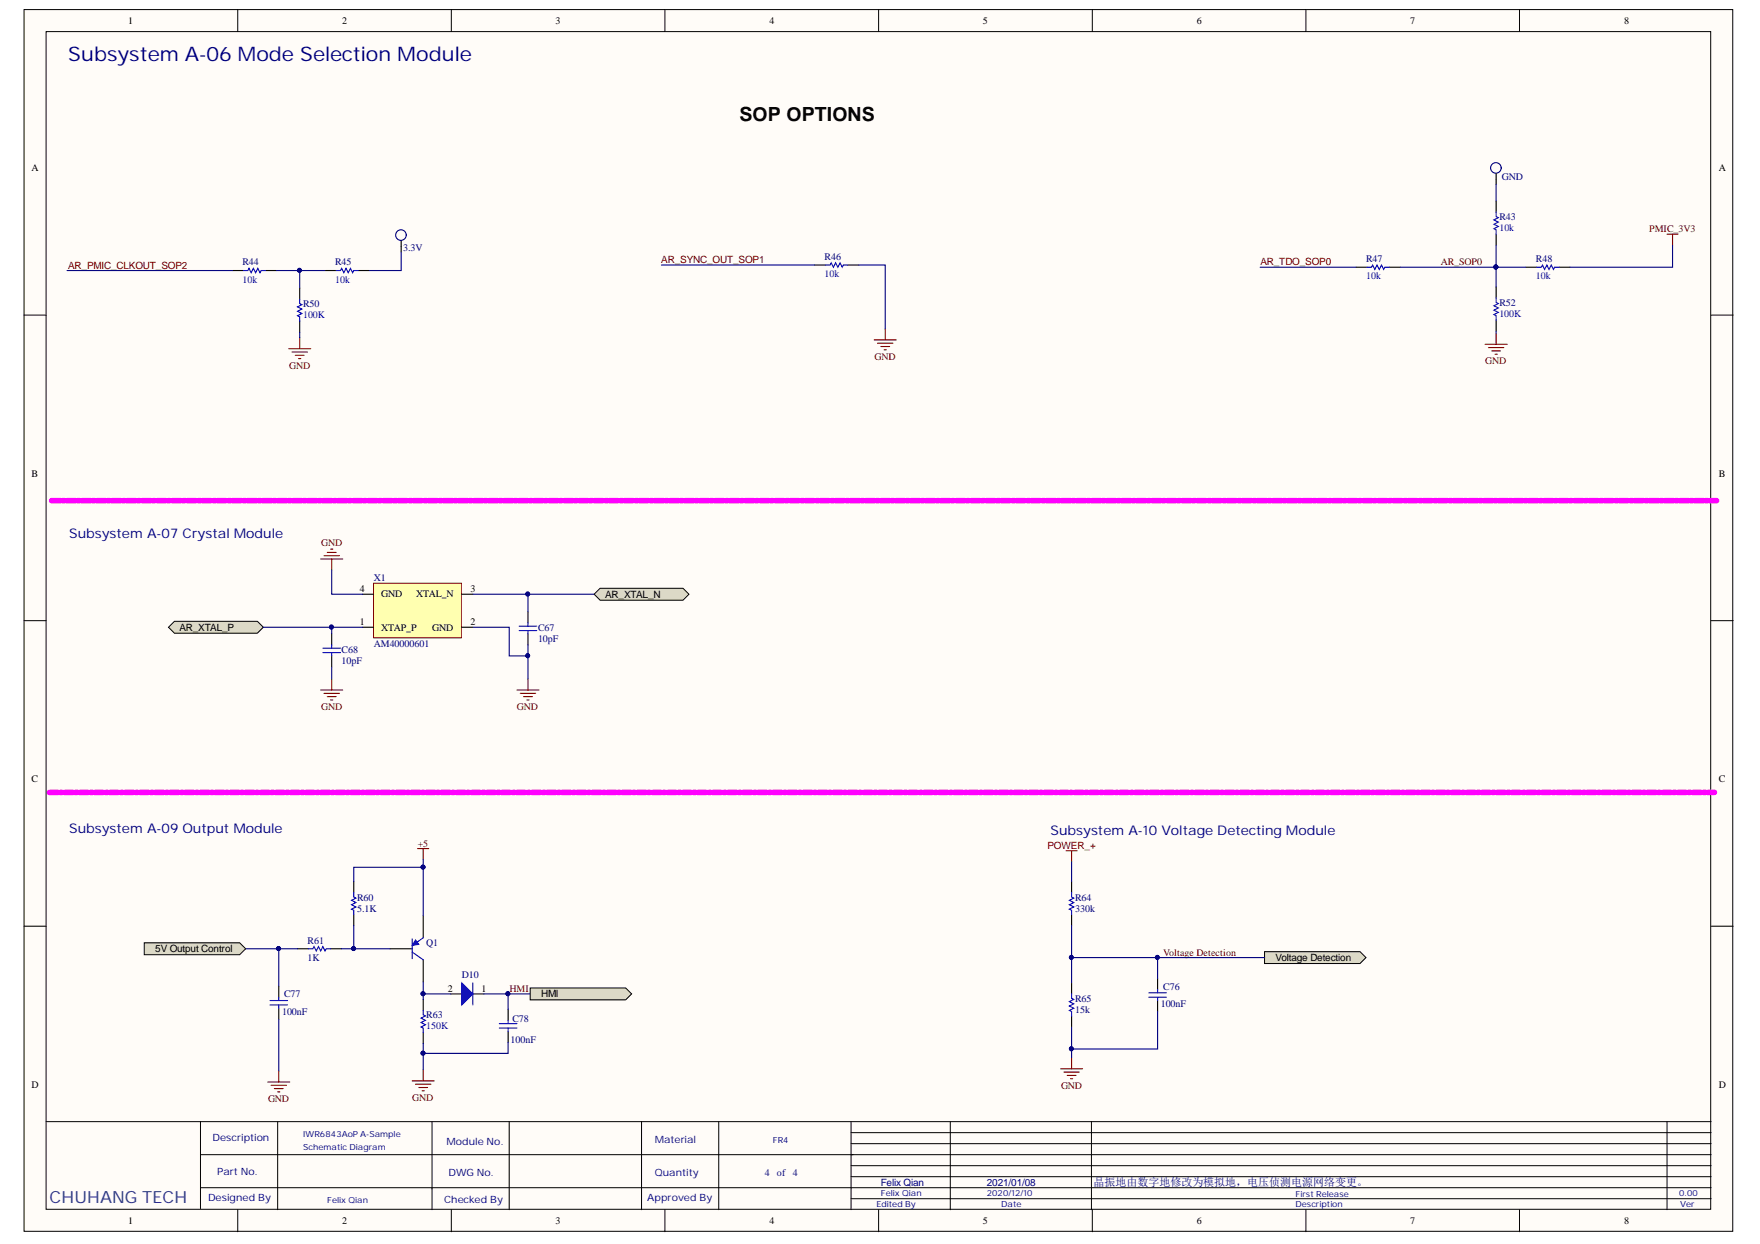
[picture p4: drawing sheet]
<svg xmlns="http://www.w3.org/2000/svg" width="297mm" height="210mm" viewBox="0 0 297 210" stroke-linecap="round" stroke-linejoin="round" font-family="sans-serif">
<g fill="#fffcf8" stroke="#000" stroke-width=".17">
<path d="M4.1 1.6h288.3v206.2h-288.3z"/>
<path d="M7.8 5.3h280.9v198.7h-280.9z"/>
</g>
<g fill="none" stroke="#000" stroke-width=".17">
<path d="M40.1 1.6v3.7M76.2 1.6v3.7M112.2 1.6v3.7M148.3 1.6v3.7M184.4 1.6v3.7M220.4 1.6v3.7M256.4 1.6v3.7M4.1 53.2h3.7M288.8 53.2h3.7M4.1 104.7h3.7M288.8 104.7h3.7M4.1 156.3h3.7"/>
<path d="M288.8 156.3h3.7M7.8 189.3h281M33.8 189.3v14.6M33.8 194.8h255M46.9 189.3v14.8M72.9 189.3v14.8M85.9 189.3v14.8M108.3 189.3v14.8M121.3 189.3v14.8M143.6 189.3v14.8M143.6 193h145.2M143.6 196.7h145.2"/>
<path d="M143.6 198.5h145.2M143.6 191.1h145.2M160.4 189.3v14.8M184.2 189.3v14.8M281.3 189.3v14.8M33.8 200.4h255M40.1 204.1v3.7M76.2 204.1v3.7M112.2 204.1v3.7M143.6 202.3h145.2M148.3 204.1v3.7M184.4 204.1v3.7"/>
<path d="M220.4 204.1v3.7M256.4 204.1v3.7"/>
</g>
<path d="M8.7 84.5h281M8.3 133.7h281.1" fill="none" stroke="#f0f" stroke-width=".93" stroke-dasharray="1.5 .4 .4 .4"/>
<g fill="#dcd9c7" stroke="#000" stroke-width=".17">
<path d="M28.4 105.8l1-1h14l1 1-1 1h-14z" fill-rule="evenodd"/>
<path d="M100.3 100.3l1-1h14l1 1-1 1h-14z" fill-rule="evenodd"/>
</g>
<path d="M63.1 98.4h14.8v9.2h-14.8z" fill="#ffffb0" stroke="#800000" stroke-width=".17"/>
<path d="M61.2 100.3h1.9M61.2 105.8h1.9M77.9 100.3h1.9M77.9 105.8h1.9M71.4 154.5v3.7M65.8 160.1h3.8M71.4 161.9v3.8" fill="none" stroke="#000" stroke-width=".19"/>
<path d="M69.6 158.4v3.4M71.4 158.2l-1.3 1M69.6 160.6l1.8 1.3" fill="none" stroke="#00f" stroke-width=".19"/>
<path d="M70.1 158.6l.6 .7-1.1 .2z" fill="#00f"/>
<path d="M70.1 158.6l.6 .7-1.1 .2z" fill="none" stroke="#00f" stroke-width=".17"/>
<g fill="#dcd9c7" stroke="#000" stroke-width=".17">
<path d="M24.3 159.1h16.2l1 1-1 1h-16.2z" fill-rule="evenodd"/>
<path d="M213.4 160.6h16.1l1 1-1 1h-16.1z" fill-rule="evenodd"/>
<path d="M89.5 166.7h16.1l1 1-1 1h-16.1z" fill-rule="evenodd"/>
</g>
<g fill="none" stroke="#000" stroke-width=".19">
<path d="M252.5 29.3v1.9M67.7 40.6v1.9M56 107v1.8M56 110.7v1.8M89.1 103.2v1.9M89.1 107v1.8M59.7 148.8v1.8M59.7 154.3v1.9M180.9 148.8v1.8M180.9 154.3v1.9M50.2 160.1h1.9M55.8 160.1h1.9"/>
<path d="M76.1 167.7h1.8M79.8 167.7h1.9M85.8 170.3v1.9M85.8 174v1.9M180.9 165.8v1.9M180.9 171.4v1.9"/>
</g>
<g fill="none" stroke="#00f" stroke-width=".19">
<path d="M54.5 109.4h3M54.5 110.1h3M56 108.8v.6M56 110.1v.6M87.6 105.7h3M87.6 106.4h3M89.1 105.1v.6M89.1 106.4v.6M59.7 150.6v.8l.4 .1-.8 .4 .8 .4-.8 .4 .8 .3-.8 .4 .4 .2v.7M180.9 150.6v.8l.3 .1-.7 .4 .7 .4-.7 .4 .7 .3-.7 .4 .4 .2v.7M52.1 160.1h.7l.2-.4 .4 .8 .3-.8 .4 .8 .4-.8 .4 .8 .1-.4h.8M84.3 172.7h2.9"/>
<path d="M84.3 173.5h2.9M85.8 172.2v.5M85.8 173.5v.5M180.9 167.7v.8l.3 .1-.7 .4 .7 .4-.7 .4 .7 .3-.7 .4 .4 .2v.7"/>
</g>
<g fill="none" stroke="#000080" stroke-width=".19">
<circle cx="67.7" cy="39.7" r=".89"/>
<circle cx="252.5" cy="28.3" r=".89"/>
</g>
<path d="M54.1 94.3h3.7M54.7 93.8h2.6M55.2 93.2h1.5M55.8 92.7h.4M56 94.3v1.9M70.5 143.2h1.9M71.4 143.2v1.8" fill="none" stroke="#800000" stroke-width=".19"/>
<path d="M179.9 143.6h1.9M180.9 143.6v1.8" fill="none" stroke="#980000" stroke-width=".19"/>
<path d="M77.9 165.8l1.9 1.9-1.9 1.9z" fill="#00f"/>
<g fill="none" stroke="#00f" stroke-width=".19">
<path d="M252.5 35.8v.7l.4 .2-.8 .4 .8 .4-.8 .3 .8 .4-.8 .4 .4 .2v.7M41.1 45.6h.7l.2-.3 .4 .7 .4-.7 .3 .7 .4-.7 .4 .7 .2-.4h.7M50.6 50.5v.7l.4 .2-.8 .4 .8 .4-.8 .3 .8 .4-.8 .4 .4 .2v.7M56.7 45.6h.8l.2-.3 .3 .7 .4-.7 .4 .7 .3-.7 .4 .7 .2-.4h.7M139.4 44.7h.7l.2-.4 .4 .8 .3-.8 .4 .8 .4-.8 .3 .8 .2-.4h.8M230.7 45.1h.8l.2-.4 .3 .8 .4-.8 .4 .8 .3-.8 .4 .8 .2-.4h.8M252.5 50.3v.7l.4 .2-.8 .4 .8 .4-.8 .3 .8 .4-.8 .4 .4 .2v.7M259.4 45.1h.7l.2-.4 .4 .8 .4-.8 .3 .8 .4-.8 .4 .8 .2-.4h.7M45.6 168.8h2.9M45.6 169.6h2.9M47 168.3v.5M47 169.6v.5"/>
<path d="M71.4 170.5v.7l.4 .2-.7 .4 .7 .4-.7 .3 .7 .4-.7 .4 .3 .2v.7M77.9 165.8l1.9 1.9-1.9 1.9zM79.8 165.8v3.8M193.9 167.5h3M193.9 168.3h3M195.4 167v.5M195.4 168.3v.5"/>
</g>
<g fill="none" stroke="#000" stroke-width=".19">
<path d="M252.5 33.9v1.9M252.5 39.5v1.9M39.2 45.6h1.9M44.8 45.6h1.9M50.6 48.6v1.9M50.6 54.2v1.9M54.9 45.6h1.8M60.4 45.6h1.9M137.5 44.7h1.9M143.1 44.7h1.8M228.9 45.1h1.8M234.5 45.1h1.8"/>
<path d="M252.5 48.4v1.9M252.5 54v1.9M257.5 45.1h1.9M263.1 45.1h1.9M47 166.4v1.9M47 170.1v1.9M71.4 168.6v1.9M71.4 174.2v1.9M195.4 165.1v1.9M195.4 168.8v1.9"/>
</g>
<g fill="none" stroke="#800000" stroke-width=".19">
<path d="M281.3 39.5h1.9M282.3 39.5v1.9M48.7 58.8h3.7M49.3 59.4h2.6M49.8 60h1.5M50.6 57v1.8M147.5 57.4h3.8M148.1 57.9h2.6M148.7 58.5h1.4M149.2 59h.4M149.4 55.5v1.9M250.6 58.1h3.8"/>
<path d="M251.2 58.7h2.6M251.8 59.2h1.4M252.3 59.8h.4M252.5 56.2v1.9M50.4 60.5h.4M54.1 116.4h3.7M54.7 117h2.6M55.2 117.5h1.5M55.8 118.1h.4M56 114.6v1.8M87.2 116.4h3.8M87.8 117h2.6"/>
<path d="M88.4 117.5h1.5M88.9 118.1h.4M89.1 114.6v1.8M180.9 178.5v1.8M45.2 182.6h3.7M45.7 183.1h2.7M46.3 183.7h1.5M46.9 184.2h.3M47 180.7v1.9M69.6 182.4h3.7M70.1 182.9h2.6M70.7 183.5h1.5"/>
<path d="M71.2 184.1h.4M71.4 180.5v1.9M179 180.3h3.7M179.6 180.9h2.6M180.1 181.5h1.5M180.7 182h.3"/>
</g>
<g fill="none" stroke="#000080" stroke-width=".19">
<path d="M252.5 31.2v2.7M11.3 45.6h27.9M46.7 45.6h8.2M50.6 45.6v3M50.6 56.1v.9M67.7 42.5v3.1h-5.4M111.6 44.7h25.9M144.9 44.7h4.5v10.8M212.7 45.1h16.2M236.3 45.1h21.2M252.5 41.4v7M252.5 55.9v.3"/>
<path d="M282.3 41.4v3.7h-17.3M56 96.2v4.1h5.2M44.4 105.8h16.8M56 105.8v1.2M56 112.5v2.1M79.8 105.8h6.1v4.9h3.2M79.8 100.3h9.3M89.1 108.8v5.8M100.3 100.3h-11.2v2.9M59.7 156.2v3.9M71.4 146.3h-11.7v2.5M71.4 145v9.5"/>
<path d="M180.9 156.2v9.6M180.9 145.4v3.4M41.5 160.1h8.7M47 160.1v6.3M47 172v8.7M57.7 160.1h8.1M71.4 165.7v2.9M71.4 176.1v1.6M71.4 167.7h4.7M81.7 167.7h4.1M85.8 175.9v1.8h-14.4v2.8M89.5 167.7h-3.7v2.6"/>
<path d="M180.9 161.6h14.5v3.5M180.9 177v1.5M195.4 170.7v6.3h-14.5v-3.7M195.4 161.6h18"/>
</g>
<g fill="#000080" stroke="#000080" stroke-width=".17">
<circle cx="89.1" cy="110.6" r=".33"/>
<circle cx="89.1" cy="100.2" r=".33"/>
<circle cx="55.9" cy="105.8" r=".33"/>
<circle cx="252.5" cy="45.1" r=".33"/>
<circle cx="71.4" cy="146.3" r=".33"/>
<circle cx="47" cy="160.1" r=".33"/>
<circle cx="180.8" cy="161.5" r=".33"/>
<circle cx="195.3" cy="161.5" r=".33"/>
<circle cx="50.5" cy="45.6" r=".33"/>
<circle cx="71.4" cy="177.7" r=".33"/>
<circle cx="180.8" cy="177" r=".33"/>
<circle cx="59.7" cy="160.1" r=".33"/>
<circle cx="85.7" cy="167.7" r=".33"/>
<circle cx="71.4" cy="167.7" r=".33"/>
</g>
<text font-size="3.4" fill="#000080" x="11.5" y="10.4">Subsystem A-06 Mode Selection Module</text>
<text font-size="3.3" x="124.8" y="20.4">SOP OPTIONS</text>
<text font-size="2.8" fill="#0b5394" x="8.4" y="203">CHUHANG TECH</text>
<g font-size="2.2" fill="#000080">
<text x="11.7" y="90.7">Subsystem A-07 Crystal Module</text>
<text x="11.7" y="140.5">Subsystem A-09 Output Module</text>
<text x="177.3" y="140.9">Subsystem A-10 Voltage Detecting Module</text>
</g>
<text font-size="1.9" fill="#000080" x="184.6" y="200.1">晶振地由数字地修改为模拟地，电压侦测电源网络变更。</text>
<g font-size="1.7">
<text x="21.6" y="4">1</text>
<text x="57.7" y="4">2</text>
<text x="93.8" y="4">3</text>
<text x="129.9" y="4">4</text>
<text x="165.9" y="4">5</text>
<text x="202" y="4">6</text>
<text x="238" y="4">7</text>
<text x="274.1" y="4">8</text>
<text x="5.3" y="28.9">A</text>
<text x="290.1" y="28.9">A</text>
<text x="5.3" y="80.4">B</text>
<text x="290.1" y="80.4">B</text>
<text x="60.7" y="99.9">4</text>
<text x="64.3" y="100.8">GND</text>
<text x="70.3" y="100.8">XTAL_N</text>
<text x="79.4" y="99.9">3</text>
<text x="102.1" y="100.9">AR_XTAL_N</text>
<text x="30.3" y="106.4">AR_XTAL_P</text>
<text x="60.7" y="105.5">1</text>
<text x="64.3" y="106.4">XTAP_P</text>
<text x="73" y="106.4">GND</text>
<text x="79.4" y="105.5">2</text>
<text x="5.3" y="132">C</text>
<text x="290.1" y="132">C</text>
<text x="26.2" y="160.6">5V Output Control</text>
<text x="75.6" y="167.3">2</text>
<text x="81.2" y="167.3">1</text>
<text x="215.3" y="162.2">Voltage Detection</text>
<text x="91.3" y="168.2">HMI</text>
<text x="5.3" y="183.5">D</text>
<text x="290.1" y="183.5">D</text>
<text x="21.6" y="206.6">1</text>
<text x="57.7" y="206.6">2</text>
<text x="93.8" y="206.6">3</text>
<text x="129.9" y="206.6">4</text>
<text x="165.9" y="206.6">5</text>
<text x="202" y="206.6">6</text>
<text x="238" y="206.6">7</text>
<text x="274.1" y="206.6">8</text>
</g>
<g font-size="1.7" fill="#000080">
<text x="253.5" y="30.4">GND</text>
<text x="253" y="37.1">R43</text>
<text x="40.9" y="44.7">R44</text>
<text x="56.6" y="44.7">R45</text>
<text x="68.1" y="42.3">3.3V</text>
<text x="139.2" y="43.8">R46</text>
<text x="230.6" y="44.1">R47</text>
<text x="259.2" y="44.1">R48</text>
<text x="51.2" y="51.7">R50</text>
<text x="253" y="51.6">R52</text>
<text x="63.1" y="98">X1</text>
<text x="90.8" y="106.4">C67</text>
<text x="57.7" y="112">10pF</text>
<text x="57.7" y="110.2">C68</text>
<text x="63.1" y="109.2">AM40000601</text>
<text x="90.8" y="108.3">10pF</text>
<text x="60.3" y="153.8">5.1K</text>
<text x="60.3" y="152">R60</text>
<text x="181.4" y="153.8">330k</text>
<text x="181.4" y="152">R64</text>
<text x="51.9" y="159.2">R61</text>
<text x="71.9" y="159.5">Q1</text>
<text x="51.9" y="162.2">1K</text>
<text x="78" y="165">D10</text>
<text x="196.3" y="167">C76</text>
<text x="47.6" y="171.3">100nF</text>
<text x="47.9" y="168.2">C77</text>
<text x="71.9" y="171.8">R63</text>
<text x="86.5" y="172.4">C78</text>
<text x="181.4" y="170.9">15k</text>
<text x="181.4" y="169">R65</text>
<text x="195.9" y="169.9">100nF</text>
<text x="86.2" y="175.9">100nF</text>
<text x="35.9" y="192.5">Description</text>
<text x="75.3" y="193.2">Module No.</text>
<text x="110.5" y="192.8">Material</text>
<text x="35.1" y="202.7">Designed By</text>
<text x="36.6" y="198.2">Part No.</text>
<text x="75" y="203.1">Checked By</text>
<text x="75.7" y="198.4">DWG No.</text>
<text x="109.2" y="202.7">Approved By</text>
<text x="110.5" y="198.4">Quantity</text>
<text x="129.1" y="198.4">4</text>
<text x="131.1" y="198.4">of</text>
<text x="133.8" y="198.4">4</text>
<text x="148.6" y="200.1">Felix Qian</text>
<text x="166.6" y="200.1">2021/01/08</text>
</g>
<g font-size="1.7" fill="#00f">
<text x="253" y="39">10k</text>
<text x="40.9" y="47.7">10k</text>
<text x="56.6" y="47.7">10k</text>
<text x="139.2" y="46.8">10k</text>
<text x="230.6" y="47.1">10k</text>
<text x="259.2" y="47.1">10k</text>
<text x="51.2" y="53.6">100K</text>
<text x="253" y="53.4">100K</text>
<text x="71.9" y="173.6">150K</text>
</g>
<g font-size="1.7" fill="#800000">
<text x="278.3" y="39.2">PMIC_3V3</text>
<text x="11.5" y="45.3">AR_PMIC_CLKOUT_SOP2</text>
<text x="111.6" y="44.4">AR_SYNC_OUT_SOP1</text>
<text x="212.7" y="44.7">AR_TDO_SOP0</text>
<text x="243.2" y="44.7">AR_SOP0</text>
<text x="48.8" y="62.2">GND</text>
<text x="147.6" y="60.7">GND</text>
<text x="250.7" y="61.5">GND</text>
<text x="54.2" y="92.1">GND</text>
<text x="54.2" y="119.8">GND</text>
<text x="87.3" y="119.8">GND</text>
<text x="70.5" y="142.8">+5</text>
<text x="196.3" y="161.2">Voltage Detection</text>
<text x="45.2" y="185.9">GND</text>
<text x="69.6" y="185.7">GND</text>
<text x="179.1" y="183.7">GND</text>
</g>
<g font-size="1.7" fill="#980000">
<text x="176.8" y="143.2">POWER_+</text>
<text x="86" y="167.3">HMI</text>
</g>
<g font-size="1.4" fill="#000080">
<text x="51.1" y="191.8">IWR6843AoP A-Sample</text>
<text x="51.1" y="194">Schematic Diagram</text>
<text x="130.4" y="192.9">FR4</text>
<text x="55.2" y="202.9">Felix Qian</text>
<text x="147.9" y="203.7">Edited By</text>
<text x="148.7" y="201.8">Felix Qian</text>
<text x="166.5" y="201.8">2020/12/10</text>
<text x="168.9" y="203.7">Date</text>
<text x="218.6" y="203.7">Description</text>
<text x="218.6" y="202">First Release</text>
<text x="283.4" y="201.8">0.00</text>
<text x="283.6" y="203.7">Ver</text>
</g>
</svg>
